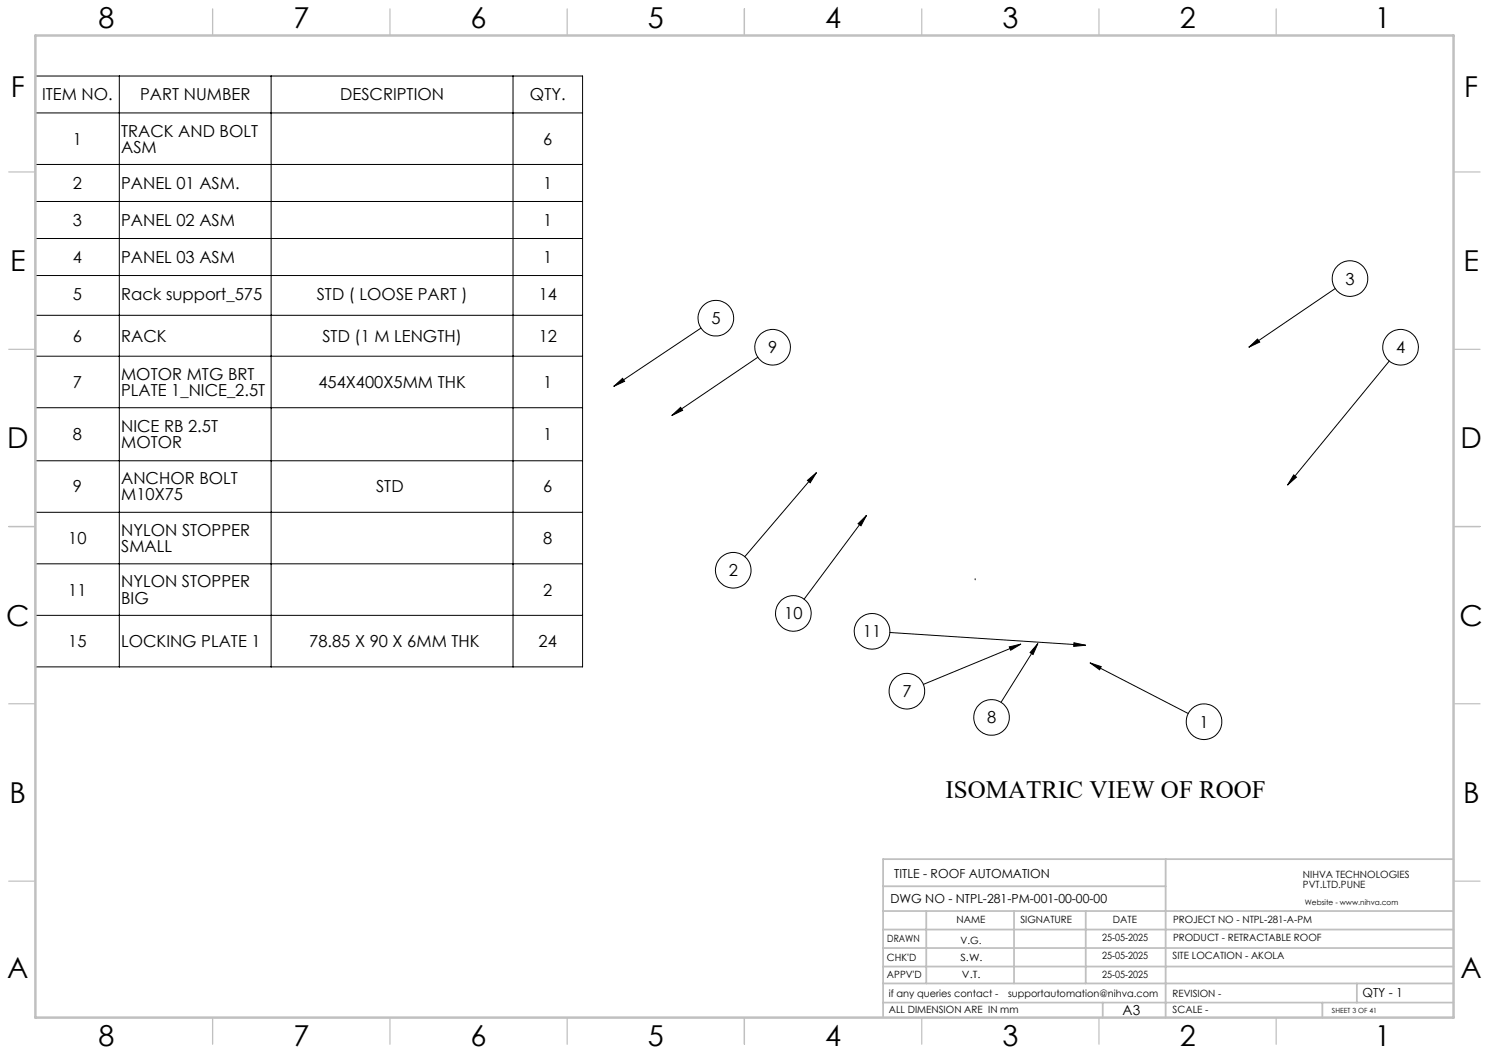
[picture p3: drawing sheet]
<svg xmlns="http://www.w3.org/2000/svg" width="420mm" height="297mm" viewBox="0 0 420 297" stroke-linecap="round" stroke-linejoin="round" font-family="sans-serif">
<g fill="none" stroke="#000" stroke-width=".28">
<path d="M10 21.4h154.3v166.7h-154.3zM10 31.9h154.3M33.7 21.4v166.7M76.5 21.4v166.7M144.7 21.4v166.7M10 46.4h154.3M10 56.8h154.3M10 67.3h154.3M10 77.7h154.3M10 88.9h154.3M197.7 92.5l-24.6 16.5M352.3 97.9l2.4-2.3 .6 .9z"/>
<path d="M376.6 81.4l-24.3 16.5M10 100.5h154.3M10 115h154.3M173.1 109l2.5-2.3 .6 .9zM189.5 117.2l2.5-2.3 .5 .8zM213.8 100.7l-24.3 16.5M391.9 101.8l-28.7 35M10 130h154.3M227.8 135.5l2.5-2.2-1.8 2.9zM230.3 133.3l-20.2 23.7M364.9 133.9l.8 .7-2.5 2.2zM10 144.5h154.3"/>
<path d="M10 159h154.3M242 147.7l2.4-2.3-1.5 2.9zM244.4 145.4l-17.6 23.6M10 173.6h154.3M251 178.4l55.2 3.6M275.1 163.2v.3M284.7 182.5l3.2-.8-2.8 1.7zM287.9 181.7l-27.4 11.3M292.7 181.5l-1.3 3.1-.9-.5zM292.7 181.5l-10.3 16.6M302.9 181.3l3.3 .7-3.3 .3zM307.5 187l3.1 1-.4 .9z"/>
<path d="M307.5 187l27.7 14.3"/>
<circle cx="380.8" cy="78.6" r="5"/>
<circle cx="201.9" cy="89.7" r="5"/>
<circle cx="217.9" cy="97.9" r="5"/>
<circle cx="395.1" cy="97.9" r="5"/>
<circle cx="206.8" cy="160.8" r="5"/>
<circle cx="223.8" cy="173" r="5"/>
<circle cx="246" cy="178.1" r="5"/>
<circle cx="255.8" cy="194.9" r="5"/>
<circle cx="279.7" cy="202.4" r="5"/>
<circle cx="339.6" cy="203.6" r="5"/>
</g>
<g fill="none" stroke="#c0c0c0" stroke-width=".35">
<path d="M60 2.5v7.5M110 2.5v7.5M160 2.5v7.5M210 2.5v7.5M260 2.5v7.5M310 2.5v7.5M360 2.5v7.5M2.5 48.5h7.5M410 48.5h7.5M2.5 98.5h7.5M410 98.5h7.5M2.5 148.5h7.5"/>
<path d="M410 148.5h7.5M2.5 198.5h7.5M410 198.5h7.5M2.5 248.5h7.5M410 248.5h7.5M60 287v7.5M110 287v7.5M160 287v7.5M210 287v7.5M260 287v7.5M310 287v7.5M360 287v7.5"/>
</g>
<g fill="none" stroke="#c0c0c0" stroke-width=".5">
<path d="M249.1 257h160.9M249.1 250h79.7M261.3 257v20.4M286 257v20.4M306.2 257v20.4M328.8 242.3v44.7M410 242.3h-160.9v44.7M249.1 272.6h160.9M249.1 267.4h160.9M249.1 262.2h160.9M249.1 277.4h160.9M382.7 277.4v5.4"/>
<path d="M249.1 282.8h160.9M311 282.8v4.2M373 282.8v4.2"/>
</g>
<path d="M10 10h400v277h-400z" fill="none" stroke="#c0c0c0" stroke-width=".7"/>
<path d="M352.3 97.9l2.4-2.3 .6 .9zM292.7 181.5l-1.3 3.1-.9-.5zM284.7 182.5l3.2-.8-2.8 1.7zM227.8 135.5l2.5-2.2-1.8 2.9zM173.1 109l2.5-2.3 .6 .9zM307.5 187l3.1 1-.4 .9zM189.5 117.2l2.5-2.3 .5 .8zM242 147.7l2.4-2.3-1.5 2.9zM302.9 181.3l3.3 .7-3.3 .3zM364.9 133.9l.8 .7-2.5 2.2z" fill="#000"/>
<g font-size="8.1">
<text x="27.8" y="8">8</text>
<text x="82.8" y="8">7</text>
<text x="132.8" y="8">6</text>
<text x="182.8" y="8">5</text>
<text x="232.8" y="8">4</text>
<text x="282.8" y="8">3</text>
<text x="332.8" y="8">2</text>
<text x="387.8" y="8">1</text>
<text x="3" y="27.2">F</text>
<text x="413" y="27.2">F</text>
<text x="2.8" y="76.5">E</text>
<text x="412.8" y="76.5">E</text>
<text x="2" y="126.5">D</text>
<text x="412" y="126.5">D</text>
<text x="1.7" y="176.5">C</text>
<text x="411.7" y="176.5">C</text>
<text x="2.7" y="226.5">B</text>
<text x="412.7" y="226.5">B</text>
<text x="2" y="275.7">A</text>
<text x="412" y="275.7">A</text>
<text x="27.8" y="295">8</text>
<text x="82.8" y="295">7</text>
<text x="132.8" y="295">6</text>
<text x="182.8" y="295">5</text>
<text x="232.8" y="295">4</text>
<text x="282.8" y="295">3</text>
<text x="332.8" y="295">2</text>
<text x="387.8" y="295">1</text>
</g>
<text font-size="7.1" x="266.7" y="225.1">ISOMATRIC VIEW OF ROOF</text>
<g font-size="4.7">
<text x="11.9" y="28.3">ITEM NO.</text>
<text x="39.5" y="28.3">PART NUMBER</text>
<text x="96" y="28.3">DESCRIPTION</text>
<text x="149.5" y="28.3">QTY.</text>
<text x="20.5" y="40.8">1</text>
<text x="34.2" y="38.5">TRACK AND BOLT</text>
<text x="153.2" y="40.8">6</text>
<text x="34.2" y="43.1">ASM</text>
<text x="20.5" y="53.3">2</text>
<text x="34.2" y="53.3">PANEL 01 ASM.</text>
<text x="153.2" y="53.3">1</text>
<text x="20.5" y="63.7">3</text>
<text x="34.2" y="63.7">PANEL 02 ASM</text>
<text x="153.2" y="63.7">1</text>
<text x="20.5" y="74.2">4</text>
<text x="34.2" y="74.2">PANEL 03 ASM</text>
<text x="153.2" y="74.2">1</text>
<text x="379.5" y="80.3">3</text>
<text x="20.5" y="84.5">5</text>
<text x="34.2" y="84.5">Rack support_575</text>
<text x="89.3" y="84.5">STD ( LOOSE PART )</text>
<text x="151.9" y="84.5">14</text>
<text x="200.6" y="91.4">5</text>
<text x="20.5" y="96.4">6</text>
<text x="34.2" y="96.4">RACK</text>
<text x="90.9" y="96.4">STD (1 M LENGTH)</text>
<text x="151.9" y="96.4">12</text>
<text x="216.7" y="99.6">9</text>
<text x="393.8" y="99.6">4</text>
<text x="34.2" y="107.1">MOTOR MTG BRT</text>
<text x="20.5" y="109.4">7</text>
<text x="34.2" y="111.7">PLATE 1_NICE_2.5T</text>
<text x="89.8" y="109.4">454X400X5MM THK</text>
<text x="153.2" y="109.4">1</text>
<text x="20.5" y="124.2">8</text>
<text x="34.2" y="121.9">NICE RB 2.5T</text>
<text x="153.2" y="124.2">1</text>
<text x="34.2" y="126.4">MOTOR</text>
<text x="34.2" y="136.6">ANCHOR BOLT</text>
<text x="20.5" y="138.9">9</text>
<text x="34.2" y="141.2">M10X75</text>
<text x="106.1" y="138.9">STD</text>
<text x="153.2" y="138.9">6</text>
<text x="19.3" y="153.4">10</text>
<text x="34.2" y="151.2">NYLON STOPPER</text>
<text x="34.2" y="155.7">SMALL</text>
<text x="153.2" y="153.4">8</text>
<text x="19.2" y="168">11</text>
<text x="34.2" y="165.7">NYLON STOPPER</text>
<text x="153.2" y="168">2</text>
<text x="205.6" y="162.5">2</text>
<text x="34.2" y="170.2">BIG</text>
<text x="221.2" y="174.7">10</text>
<text x="243.4" y="179.8">11</text>
<text x="19.2" y="182.5">15</text>
<text x="34.2" y="182.5">LOCKING PLATE 1</text>
<text x="87.2" y="182.5">78.85 X 90 X 6MM THK</text>
<text x="151.9" y="182.5">24</text>
<text x="254.5" y="196.6">7</text>
<text x="278.4" y="204">8</text>
<text x="338.4" y="205.3">1</text>
</g>
<text font-size="3.9" x="316.7" y="286.4">A3</text>
<g font-size="3.5">
<text x="252.2" y="247.7">TITLE - ROOF AUTOMATION</text>
<text x="251.2" y="254.8">DWG NO - NTPL-281-PM-001-00-00-00</text>
<text x="384.3" y="281.1">QTY - 1</text>
</g>
<g font-size="2.8">
<text x="367.5" y="247.7">NIHVA TECHNOLOGIES</text>
<text x="367.5" y="250.5">PVT.LTD.PUNE</text>
<text x="269.8" y="260.4">NAME</text>
<text x="287.8" y="260.4">SIGNATURE</text>
<text x="313.9" y="260.5">DATE</text>
<text x="330.9" y="260.5">PROJECT NO - NTPL-281-A-PM</text>
<text x="250.3" y="265.7">DRAWN</text>
<text x="270.9" y="266.1">V.G.</text>
<text x="310.9" y="265.5">25-05-2025</text>
<text x="330.9" y="265.5">PRODUCT - RETRACTABLE ROOF</text>
<text x="250.2" y="271.1">CHK'D</text>
<text x="250.2" y="275.8">APPV'D</text>
<text x="270.9" y="271.1">S.W.</text>
<text x="271.3" y="275.8">V.T.</text>
<text x="310.9" y="270.6">25-05-2025</text>
<text x="310.9" y="275.8">25-05-2025</text>
<text x="330.7" y="270.6">SITE LOCATION - AKOLA</text>
<text x="250.7" y="281.1">if any queries contact -</text>
<text x="284.3" y="281.1">supportautomation@nihva.com</text>
<text x="330.7" y="281.1">REVISION -</text>
<text x="250.7" y="285.6">ALL DIMENSION ARE IN mm</text>
<text x="330.7" y="285.6">SCALE -</text>
</g>
<text font-size="2.1" x="368.1" y="255.1">Website - www.nihva.com</text>
<text font-size="2" x="375.7" y="285.6">SHEET 3 OF 41</text>
</svg>
